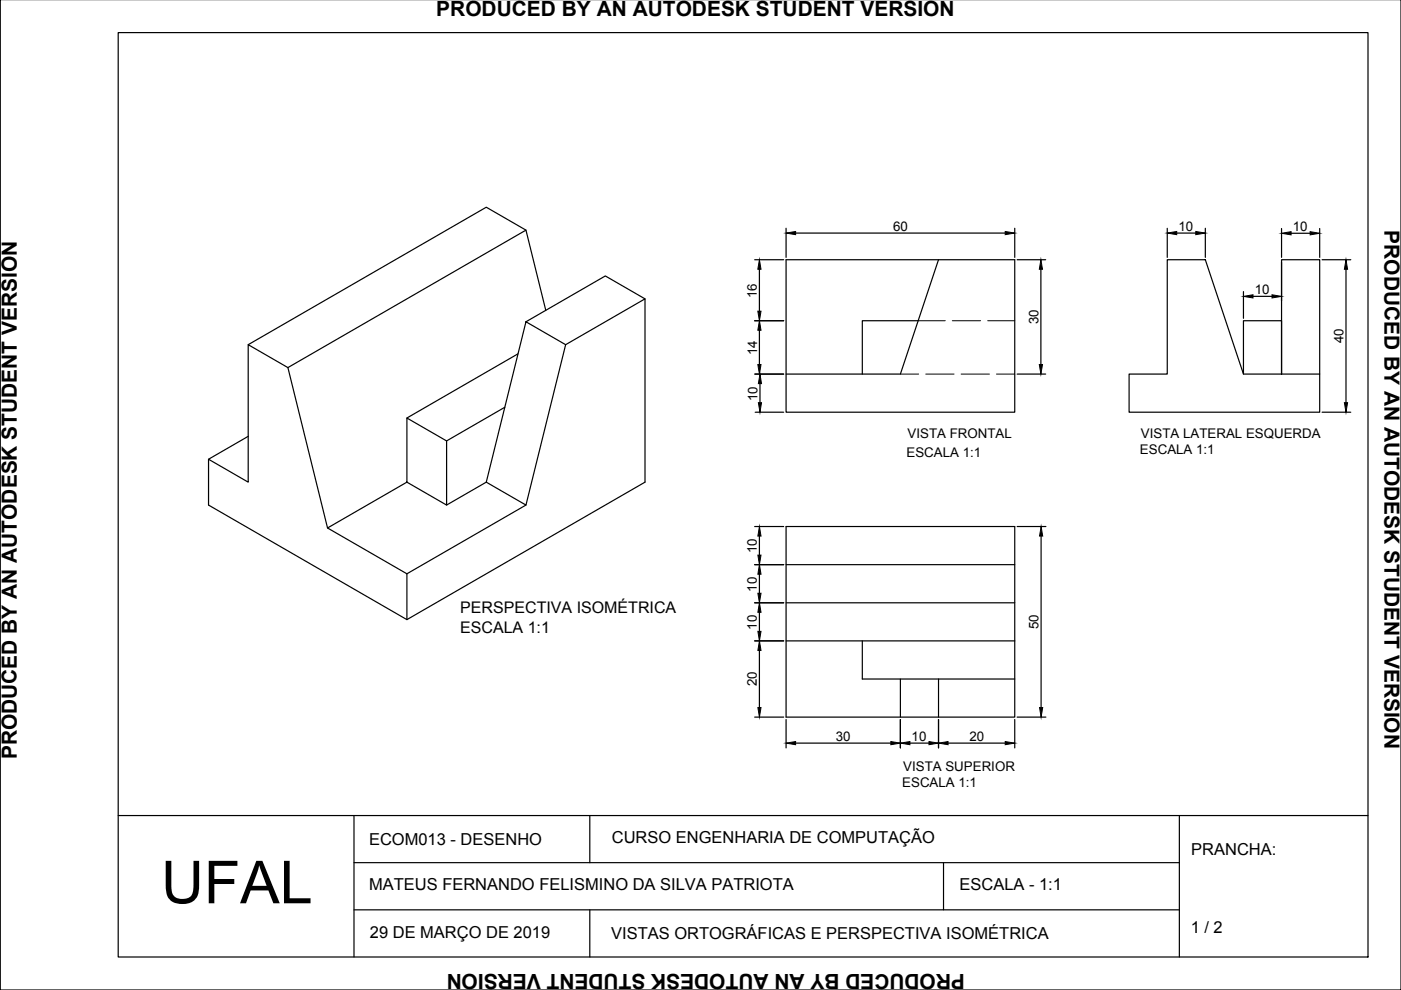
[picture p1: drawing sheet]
<svg xmlns="http://www.w3.org/2000/svg" width="297mm" height="210mm" viewBox="0 0 297 210" stroke-linecap="round" stroke-linejoin="round" font-family="sans-serif">
<!-- layer: Isometrico -->
<path d="M111.5 48.8l-8.4-4.9-50.5 29.2M61 77.9l-8.4-4.8v29.1l-8.4-4.8M61 77.9l8.4 34 16.9 9.8v9.7M109.8 75l-23.5 13.6M115.7 65.8l-4.2-17-50.5 29.1M119.9 73.1l16.9-9.7v38.8l-50.5 29.2-42.1-24.3v-9.7l8.4-4.9M136.8 63.4l-8.5-4.9-16.8 9.7 8.4 4.9-8.4 34-8.4-4.9 8.4-34M107 86.4l-12.3 7.1M86.3 102.2l8.4 4.9v-13.6l-8.4-4.9v13.6l-16.9 9.7M103.1 102.2l-8.4 4.9M111.5 107.1l-25.2 14.6" fill="none" stroke="#000" stroke-width=".25"/>
<!-- layer: 0 -->
<g fill="none" stroke="#000" stroke-width=".25">
<path d="M297 -.1v210h-296.9v-210M25.1 6.9h264.9v196h-264.9zM166.7 55.1h48.4v32.3h-48.4zM199 55.1l-8.1 24.2h-24.2M247.5 55.1h8.1l8 24.2h16.2v8.1h-40.4v-8.1h8.1zM194.7 68h-11.9v11.3M263.6 79.3v-11.3h8.1v11.3v-24.2h8.1v24.2M166.7 111.6h48.4v40.4h-48.4zM166.7 119.7h48.4M166.7 127.8h48.4M166.7 135.9h48.4M182.8 135.9v8.1h32.3"/>
<path d="M190.9 144v8M199 144v8M25.1 172.9h264.9M75.1 172.9v30M125 172.9v10M250 172.9v30M75.1 182.9h174.9M75.1 192.9h174.9M125 192.9v10M200 182.9v10"/>
</g>
<!-- layer: Cota -->
<g fill="none" stroke="#000" stroke-width=".25">
<path d="M160 55.1h6.2M161 57.1v8.9M166.7 48.4v6.2M168.7 49.4h44.4M215.1 48.4v6.2M215.7 55.1h6M220.7 57.1v20.2M247.5 48.4v6.2M249.5 49.4h4M255.6 48.4v6.2M271.7 48.4v6.2M271.7 55.6v8.2"/>
<path d="M273.7 49.5h4.1M279.8 48.4v6.2M280.3 55.1h6.1M285.4 57.1v28.3M160 79.3h6.2M160 68h6.2M161 70v7.3M215.7 79.3h6M263.6 61.8v5.7M265.7 62.8h4M160.1 87.4h6.1M161.1 81.3v4.1"/>
<path d="M280.3 87.4h6.1M160 111.6h6.2M160 119.7h6.2M161 113.7v4M215.7 111.6h6M220.7 113.7v36.3M160 127.8h6.2M160 135.9h6.2M161 121.7v4.1M161 129.8v4.1M161 137.9v12.1M160 152h6.2"/>
<path d="M166.7 152.6v6M168.7 157.6h20.2M190.9 152.6v6M192.9 157.6h4.1M199 152.6v6M201 157.6h12.1M215.1 152.6v6M215.7 152h6"/>
</g>
<g fill="#000" stroke="#000" stroke-width=".21">
<path d="M161 55.1l.3 2h-.6zM166.7 49.4l2-.3v.7zM213.1 49.1l2 .3-2 .4zM220.7 55.1l.3 2h-.6zM247.5 49.4l2-.3v.7zM253.5 49.1l2.1 .3-2.1 .4zM271.7 49.5l2-.4v.7zM277.8 49.1l2 .4-2 .3zM285.4 55.1l.3 2h-.7zM160.7 66h.6l-.3 2zM161 68l.3 2h-.6zM160.7 77.3h.6l-.3 2z"/>
<path d="M220.4 77.3h.6l-.3 2zM263.6 62.8l2.1-.3v.7zM269.7 62.5l2 .3-2 .4zM160.8 85.4h.7l-.4 2zM161.1 79.3l.4 2h-.7zM285 85.4h.7l-.3 2zM161 111.6l.3 2.1h-.6zM160.7 117.7h.6l-.3 2zM220.7 111.6l.4 2.1h-.7zM161 119.7l.3 2h-.6zM160.7 125.8h.6l-.3 2zM161 127.8l.3 2h-.6z"/>
<path d="M160.7 133.9h.6l-.3 2zM161 135.9l.3 2h-.6zM160.7 150h.6l-.3 2zM166.7 157.6l2-.4v.7zM188.9 157.2l2 .4-2 .3zM190.9 157.6l2-.4v.7zM197 157.2l2 .4-2 .3zM199 157.6l2-.4v.7zM213.1 157.2l2 .4-2 .3zM220.4 150h.7l-.4 2z"/>
</g>
<!-- layer: Projection -->
<path d="M190.9 79.3h3.9M194.7 68h5.7M196.3 79.3h6M201.9 68h6M203.8 79.3h6M209.4 68h5.7M211.3 79.3h3.8" fill="none" stroke="#000" stroke-width=".21"/>
<text font-size="12.6" x="34.1" y="191.5">UFAL</text>
<g font-size="4.4">
<text x="92.5" y="3.4">PRODUCED BY AN AUTODESK STUDENT VERSION</text>
<text x="293.6" y="48.9" transform="rotate(90 293.6 48.9)">PRODUCED BY AN AUTODESK STUDENT VERSION</text>
<text x="3.5" y="161" transform="rotate(-90 3.5 161)">PRODUCED BY AN AUTODESK STUDENT VERSION</text>
<text x="204.6" y="206.4" transform="rotate(180 204.6 206.4)">PRODUCED BY AN AUTODESK STUDENT VERSION</text>
</g>
<g font-size="3.5">
<text x="78.2" y="179.2">ECOM013 - DESENHO</text>
<text x="129.7" y="178.7">CURSO ENGENHARIA DE COMPUTAÇÃO</text>
<text x="252.6" y="181.2">PRANCHA:</text>
<text x="78.3" y="188.6">MATEUS FERNANDO FELISMINO DA SILVA PATRIOTA</text>
<text x="203.4" y="188.6">ESCALA - 1:1</text>
<text x="252.5" y="197.9">1 / 2</text>
<text x="78.4" y="198.9">29 DE MARÇO DE 2019</text>
<text x="129.6" y="199.2">VISTAS ORTOGRÁFICAS E PERSPECTIVA ISOMÉTRICA</text>
</g>
<g font-size="3.4">
<text x="97.6" y="130">PERSPECTIVA ISOMÉTRICA</text>
<text x="97.6" y="134.1">ESCALA 1:1</text>
</g>
<g font-size="2.8">
<text x="189.3" y="48.9">60</text>
<text x="249.9" y="48.9">10</text>
<text x="274.1" y="48.9">10</text>
<text x="160.5" y="63.2" transform="rotate(-90 160.5 63.2)">16</text>
<text x="266" y="62.3">10</text>
<text x="220.2" y="68.8" transform="rotate(-90 220.2 68.8)">30</text>
<text x="160.5" y="75.3" transform="rotate(-90 160.5 75.3)">14</text>
<text x="284.8" y="72.8" transform="rotate(-90 284.8 72.8)">40</text>
<text x="160.6" y="85" transform="rotate(-90 160.6 85)">10</text>
<text x="192.4" y="92.8">VISTA FRONTAL</text>
<text x="241.9" y="92.8">VISTA LATERAL ESQUERDA</text>
<text x="192.2" y="96.8">ESCALA 1:1</text>
<text x="241.7" y="96.2">ESCALA 1:1</text>
<text x="160.5" y="117.3" transform="rotate(-90 160.5 117.3)">10</text>
<text x="160.5" y="125.4" transform="rotate(-90 160.5 125.4)">10</text>
<text x="160.5" y="133.5" transform="rotate(-90 160.5 133.5)">10</text>
<text x="220.2" y="133.4" transform="rotate(-90 220.2 133.4)">50</text>
<text x="160.5" y="145.5" transform="rotate(-90 160.5 145.5)">20</text>
<text x="177.2" y="157">30</text>
<text x="193.3" y="157">10</text>
<text x="205.5" y="157">20</text>
<text x="191.3" y="166.8">ESCALA 1:1</text>
<text x="191.5" y="163.4">VISTA SUPERIOR</text>
</g>
</svg>
